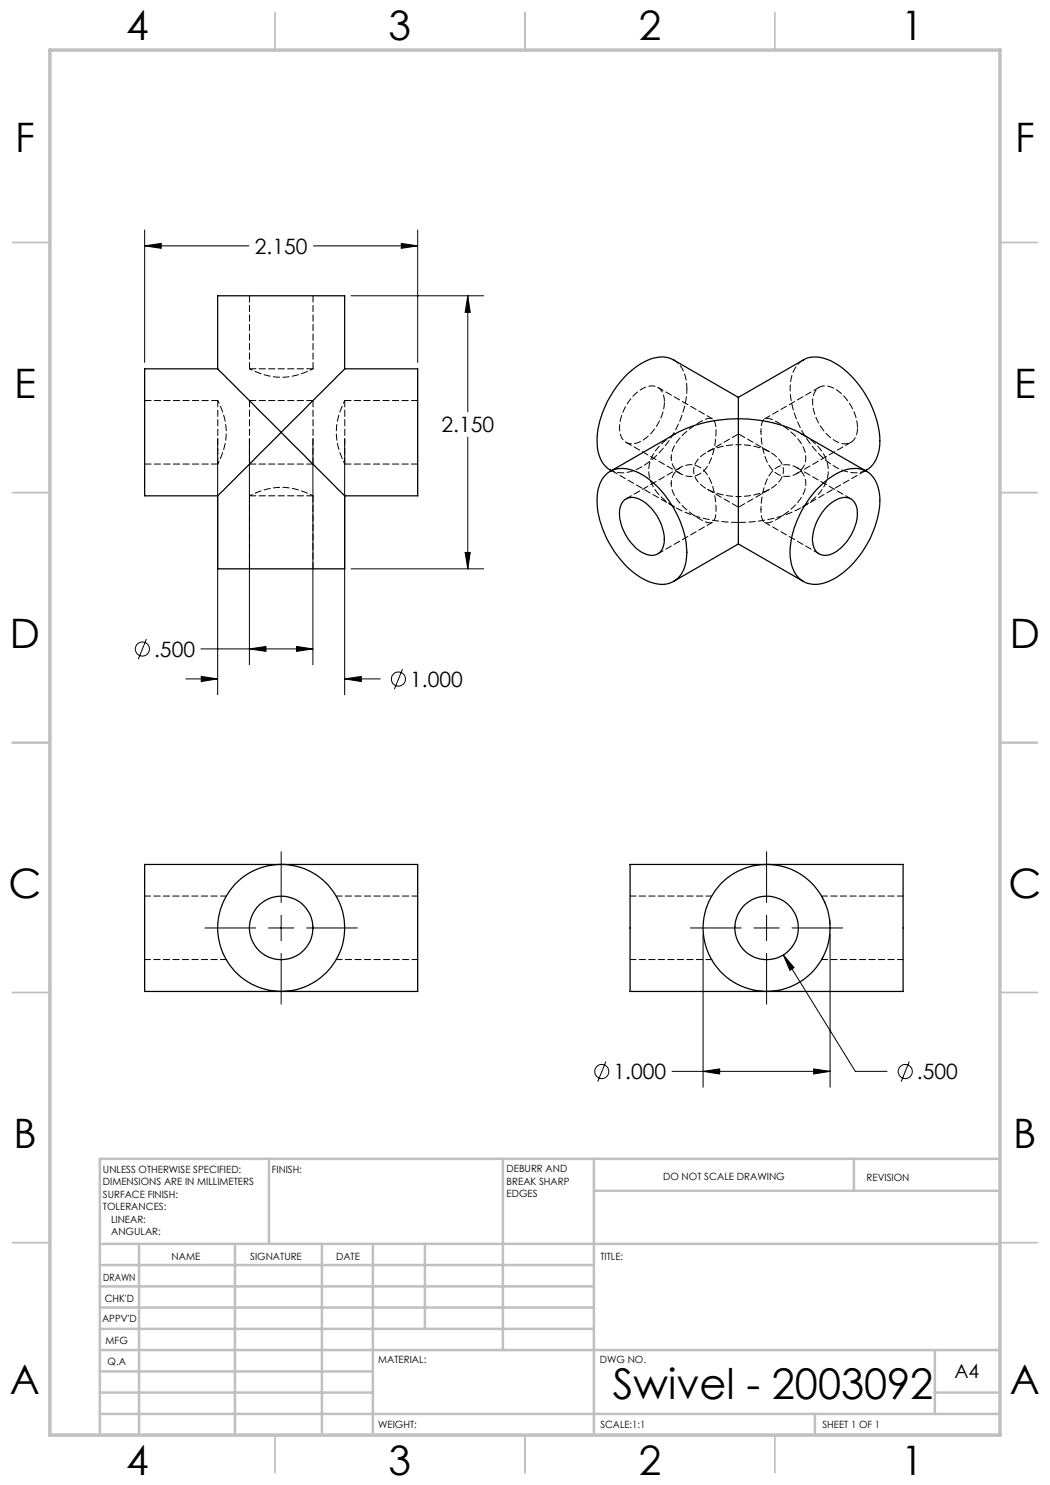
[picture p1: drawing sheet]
<svg xmlns="http://www.w3.org/2000/svg" width="210mm" height="297mm" viewBox="0 0 210 297" stroke-linecap="round" stroke-linejoin="round" font-family="sans-serif">
<g fill="none" stroke="#000" stroke-width=".2">
<path d="M28.9 49.2l3.3-.5v1zM28.9 46v26.5M28.9 49.2h20.9M62.7 49.2h20.8M70.2 59.2h26.5M80.3 48.7l3.2 .5-3.2 .5zM83.5 46v26.5M93.6 59.2l.5 3.3h-1.1zM93.6 59.2v23.2M43.5 87.7v51.3M49.9 87.7v45.3M62.6 87.7v45.3"/>
<path d="M68.9 87.7v51.3M93.6 87.4v26.4M70.2 113.8h26.5M93 110.5h1.1l-.5 3.3zM29.3 127.8l-1.6 4M37.2 135.8h6.3M40.2 129.8h22.4M40.3 135.3l3.2 .5-3.2 .5zM49.9 129.8l3.3-.5v1zM59.3 129.3l3.3 .5-3.3 .5zM68.9 135.8l3.3-.5v1zM68.9 135.8h7.2"/>
<path d="M80.5 133.8l-1.6 4M56.2 170.4v10.1M153.3 170.4v10.1M41 185.6h10.2M53.7 185.6h5.1M56.2 183.1v5M56.2 190.7v10.1M61.3 185.6h10.2M138.1 185.6h10.1M140.6 186.9v30.5M150.8 185.6h5.1M153.3 183.1v5"/>
<path d="M153.3 190.7v10.1M156.7 191l2.1 2.5-.8 .6zM156.7 191l14.4 23.3h6.3M158.4 185.6h10.2M166 186.9v30.5M121.2 212.3l-1.6 4M134.4 214.3h31.6M140.6 214.3l3.3-.5v1zM162.7 213.8l3.3 .5-3.3 .5zM181.9 212.3l-1.7 4"/>
<circle cx="28.5" cy="129.8" r="1.42"/>
<circle cx="79.7" cy="135.8" r="1.42"/>
<circle cx="120.4" cy="214.3" r="1.42"/>
<circle cx="181" cy="214.3" r="1.42"/>
</g>
<g fill="none" stroke="#c0c0c0" stroke-width=".35">
<path d="M55 2.5v7.5M105 2.5v7.5M155 2.5v7.5M2.5 48.5h7.5M200 48.5h7.5M2.5 98.5h7.5M200 98.5h7.5M2.5 148.5h7.5M200 148.5h7.5M2.5 198.5h7.5M200 198.5h7.5M2.5 248.5h7.5"/>
<path d="M200 248.5h7.5M55 287v7.5M105 287v7.5M155 287v7.5"/>
</g>
<g fill="none" stroke="#c0c0c0" stroke-width=".5">
<path d="M53.8 231.8v17M100.6 231.8v38.2M118.8 231.8v55.2M118.8 238.2h81.2M170.8 231.8v6.4M200 231.8h-180v55.2M20 248.8h180M20 257.3h98.8M20 253h98.8M27.8 248.8v38.2M47 248.8v38.2M64.4 248.8v38.2"/>
<path d="M74.6 248.8v38.2M85 248.8v17M20 265.8h98.8M20 261.5h98.8M20 278.5h54.6M20 274.3h54.6M20 270h180M187 278.5h13M187 270v12.8M20 282.8h180M163 282.8v4.2"/>
</g>
<path d="M10 10h190v277h-190z" fill="none" stroke="#c0c0c0" stroke-width=".7"/>
<path d="M49.9 129.8l3.3-.5v1zM59.3 129.3l3.3 .5-3.3 .5zM40.3 135.3l3.2 .5-3.2 .5zM68.9 135.8l3.3-.5v1zM93.6 59.2l.5 3.3h-1.1zM93 110.5h1.1l-.5 3.3zM28.9 49.2l3.3-.5v1zM80.3 48.7l3.2 .5-3.2 .5zM156.7 191l1.3 3.1 .8-.6zM140.6 214.3l3.3-.5v1zM162.7 213.8l3.3 .5-3.3 .5z" fill="#000"/>
<g fill="none" stroke="#000" stroke-width=".25">
<path d="M43.5 73.8l12.7 12.7M43.5 73.8v-14.6h25.4v14.6M43.5 73.8h-14.6v25.4h14.6M68.9 73.8l-12.7 12.7M68.9 73.8h14.6v25.4h-14.6M147.7 79.5v4.2M147.7 79.5l13-7.5a6.1 6.1 0 0 1 6.1 .5 19.7 19.7 0 0 1 9.2 16.4 5.9 5.9 0 0 1-2.9 5.2M147.7 79.5l-13-7.5a5.9 5.9 0 0 0-5.9 .4 19.6 19.6 0 0 0-9.4 16.1 6 6 0 0 0 2.9 5.6M43.5 99.2v14.6h25.4v-14.6M56.2 86.5l-12.7 12.7M56.2 86.5l12.7 12.7M121.1 95a5.2 5.2 0 0 1 5.9-.7 17.9 17.9 0 0 1 8.8 9.4 14.3 14.3 0 0 1 1.1 9.9 4.9 4.9 0 0 1-6.9 2.8 18.2 18.2 0 0 1-9.5-10.7 13.3 13.3 0 0 1-.5-9l.5-.9z"/>
<path d="M125 99.9a3.1 3.1 0 0 1 3.7 .4 9.6 9.6 0 0 1 4.1 8.5 2.56 2.56 0 0 1-4.1 1.8 9.5 9.5 0 0 1-4.7-9l.5-1.1zM147.7 83.7a26.1 26.1 0 0 1 12.7 3.1l13 7.5M147.7 83.7v25.1M147.7 83.7a26.1 26.1 0 0 0-12.7 3.1l-13 7.5M163.9 97.3a11 11 0 0 1 7-3.6 4.8 4.8 0 0 1 4.9 4.4 17.5 17.5 0 0 1-3.4 12.4 14.4 14.4 0 0 1-8.5 6.3 4.9 4.9 0 0 1-5.7-4.7 18 18 0 0 1 4.1-13zM147.7 108.8l13 7.5M147.7 108.8l-13 7.5M165.2 101.5a5.3 5.3 0 0 1 4.5-1.9 2.93 2.93 0 0 1 1.8 3.1 9.7 9.7 0 0 1-5.4 8.2 2.51 2.51 0 0 1-3.5-2.3 9.6 9.6 0 0 1 2.6-7.1zM28.9 172.9h54.6v25.4h-54.6zM126 172.9h54.6v25.4h-54.6z"/>
<circle cx="56.2" cy="185.6" r="6.4"/>
<circle cx="56.2" cy="185.6" r="12.7"/>
<circle cx="153.3" cy="185.6" r="6.4"/>
<circle cx="153.3" cy="185.6" r="12.7"/>
</g>
<g fill="none" stroke="#000" stroke-width=".2" stroke-dasharray="1.3 .6">
<path d="M49.9 59.2v14.6M62.6 73.8v-14.6M62.6 73.8h-12.7M29 92.8h14.6M43.6 80.1v12.7M43.6 80.1h-14.6M49.9 80.1v12.7M49.9 92.8h12.7M49.9 99.2v14.6M49.9 99.2h12.7M62.6 92.8v-12.7M62.6 80.1h-12.7"/>
<path d="M69 92.8h14.6M69 92.8v-12.7M83.6 80.1h-14.7M122.3 94.1l12.7 7.3M62.6 113.8v-14.6M160.4 101.4l12.7-7.3M49.9 185.6v.1M147 185.6v-.4"/>
</g>
<path d="M62.6 185.8l-.1-1.2" fill="none" stroke="#000" stroke-width=".2" stroke-dasharray="1.3 .6" stroke-dashoffset=".6"/>
<g fill="none" stroke="#000" stroke-width=".2" stroke-dasharray="1.3 .6" stroke-dashoffset=".1">
<path d="M163.8 77.5l-10.9 6.3M125.2 88.5l10.9 6.3M136.1 93.5l-10.9 6.3M142.5 83.8l-10.9-6.3M159.3 94.8l10.9-6.3M170.2 99.8l-10.9-6.3M131.6 110.8l10.9-6.3M152.9 104.5l10.9 6.3M45.2 179.2h-16.2M83.6 179.2h-16.3M142.3 179.2h-16.3M180.6 179.2h-16.3"/>
<path d="M29 191.9h16.3M67.3 191.9h16.3M126 191.9h16.3M164.4 191.9h16.2"/>
</g>
<path d="M62.6 73.8a12.7 12.7 0 0 1-12.7 0M43.6 92.8a12.7 12.7 0 0 0 0-12.7M49.9 99.2a12.7 12.7 0 0 1 12.7 0M68.9 80.1a12.7 12.7 0 0 0 .1 12.7M134.2 96.7a3.9 3.9 0 0 1 3.3-3.7 3.9 3.9 0 0 1 4.3 2.5 14.1 14.1 0 0 1 1.2 8.1 1.22 1.22 0 0 1-2 .7 13.6 13.6 0 0 1-6.4-5.9l-.4-1.7M134.2 91.5a8.4 8.4 0 0 1 4-5.9l2-1.3a2.69 2.69 0 0 1 2.3-.5l.3 .3a11.9 11.9 0 0 1-.9 8.5 3.9 3.9 0 0 1-3.7 2.7 3.9 3.9 0 0 1-3.8-2.7l-.2-1.1M147.7 99.3a10.8 10.8 0 0 0 8.1-3 3.6 3.6 0 0 0-1.1-5.5 12.2 12.2 0 0 0-7-1.9M147.7 99.3a10.8 10.8 0 0 1-8.1-3 3.6 3.6 0 0 1 1.1-5.5 12.2 12.2 0 0 1 7-1.9M152.2 86.3a13 13 0 0 0 2.2 7.6 3.9 3.9 0 0 0 5.2 .7 3.9 3.9 0 0 0 1-5.2 13.7 13.7 0 0 0-6.8-5.7 1.27 1.27 0 0 0-1.5 1.5l-.1 1.1M152.2 101.9a3.3 3.3 0 0 0 .7 2.6l.4 .1a9.1 9.1 0 0 0 4.7-2.5 8 8 0 0 0 3.2-5 3.9 3.9 0 0 0-2.9-4 3.9 3.9 0 0 0-4.5 2 14.7 14.7 0 0 0-1.6 6.8" fill="none" stroke="#000" stroke-width=".2" stroke-dasharray="1.3 .6" stroke-dashoffset=".7"/>
<path d="M164.4 191.9l.3-.6" fill="none" stroke="#000" stroke-width=".2" stroke-dasharray="1.3 .6" stroke-dashoffset=".4"/>
<path d="M166 185.8l-.1-1.9" fill="none" stroke="#000" stroke-width=".2" stroke-dasharray="1.3 .6" stroke-dashoffset=".9"/>
<path d="M165 180.6l-.7-1.4" fill="none" stroke="#000" stroke-width=".2" stroke-dasharray="1.3 .6" stroke-dashoffset=".8"/>
<path d="M141.4 97.8l6.3 3.6M147.7 86.8l-6.3 3.6M154.1 90.4l-6.4-3.6M147.7 104.5a24.1 24.1 0 0 0 14.6-4.4 7.2 7.2 0 0 0 2.9-8.3 10.7 10.7 0 0 0-4.8-5M147.7 104.5a24.1 24.1 0 0 1-14.6-4.4 7.2 7.2 0 0 1-2.9-8.3 10.7 10.7 0 0 1 4.8-5M147.7 101.4l6.4-3.6" fill="none" stroke="#000" stroke-width=".2" stroke-dasharray="1.3 .6" stroke-dashoffset="-.2"/>
<path d="M160.7 72a6.1 6.1 0 0 0-2.7 5.4 19.6 19.6 0 0 0 9.5 16.2 6 6 0 0 0 5.9 .4M132.9 80.4a2.67 2.67 0 0 0-3-3.2 8.7 8.7 0 0 0-5.8 6.6 4.5 4.5 0 0 0 .9 4.5 3.3 3.3 0 0 0 4.1-.6 10.1 10.1 0 0 0 3.8-7.3M171.5 85.6a9.6 9.6 0 0 0-5.4-8.2 2.59 2.59 0 0 0-3.6 2.7 9.4 9.4 0 0 0 5.7 8.5 2.52 2.52 0 0 0 3.3-2.6v-.4" fill="none" stroke="#000" stroke-width=".2" stroke-dasharray="1.3 .6" stroke-dashoffset="-.1"/>
<path d="M137.4 77.8a6.3 6.3 0 0 0-2.7-5.8" fill="none" stroke="#000" stroke-width=".2" stroke-dasharray="1.3 .6" stroke-dashoffset=".2"/>
<path d="M122 94a6.2 6.2 0 0 0 6.2-.6 19.8 19.8 0 0 0 9.2-15.6" fill="none" stroke="#000" stroke-width=".2" stroke-dasharray="1.3 .6" stroke-dashoffset=".3"/>
<text font-size="8.5" x="122.6" y="279.7">Swivel - 2003092</text>
<g font-size="8.1">
<text x="25.2" y="8">4</text>
<text x="77.7" y="8">3</text>
<text x="127.7" y="8">2</text>
<text x="180.2" y="8">1</text>
<text x="3" y="30.4">F</text>
<text x="203" y="30.4">F</text>
<text x="2.8" y="79.6">E</text>
<text x="202.8" y="79.6">E</text>
<text x="2" y="129.6">D</text>
<text x="202" y="129.6">D</text>
<text x="1.7" y="179.6">C</text>
<text x="201.7" y="179.6">C</text>
<text x="2.7" y="229.6">B</text>
<text x="202.7" y="229.6">B</text>
<text x="2" y="278.9">A</text>
<text x="202" y="278.9">A</text>
<text x="25.2" y="295">4</text>
<text x="77.7" y="295">3</text>
<text x="127.7" y="295">2</text>
<text x="180.2" y="295">1</text>
</g>
<g font-size="4.2">
<text x="51" y="50.8">2.150</text>
<text x="88.3" y="86.5">2.150</text>
<text x="30.8" y="131.3">.500</text>
<text x="82" y="137.3">1.000</text>
<text x="122.7" y="215.8">1.000</text>
<text x="183.4" y="215.8">.500</text>
</g>
<text font-size="3.9" x="190.9" y="275.5">A4</text>
<g font-size="2">
<text x="20.6" y="234.6">UNLESS OTHERWISE SPECIFIED:</text>
<text x="20.6" y="237.1">DIMENSIONS ARE IN MILLIMETERS</text>
<text x="20.6" y="239.6">SURFACE FINISH:</text>
<text x="54.4" y="234.6">FINISH:</text>
<text x="101.3" y="234.5">DEBURR AND</text>
<text x="101.3" y="237">BREAK SHARP</text>
<text x="101.3" y="239.5">EDGES</text>
<text x="132.6" y="236">DO NOT SCALE DRAWING</text>
<text x="173.3" y="236.2">REVISION</text>
<text x="20.6" y="242.1">TOLERANCES:</text>
<text x="22.2" y="244.6">LINEAR:</text>
<text x="22.2" y="247.1">ANGULAR:</text>
<text x="34.3" y="252">NAME</text>
<text x="50" y="251.9">SIGNATURE</text>
<text x="67.2" y="251.9">DATE</text>
<text x="120.1" y="251.9">TITLE:</text>
<text x="20.6" y="256.1">DRAWN</text>
<text x="20.9" y="260.3">CHK'D</text>
<text x="20.4" y="264.4">APPV'D</text>
<text x="21.1" y="268.8">MFG</text>
<text x="21.5" y="273">Q.A</text>
<text x="75.6" y="272.5">MATERIAL:</text>
<text x="120" y="272.5">DWG NO.</text>
<text x="75.6" y="285.5">WEIGHT:</text>
<text x="120.1" y="285.6">SCALE:1:1</text>
<text x="164.5" y="285.6">SHEET 1 OF 1</text>
</g>
</svg>
